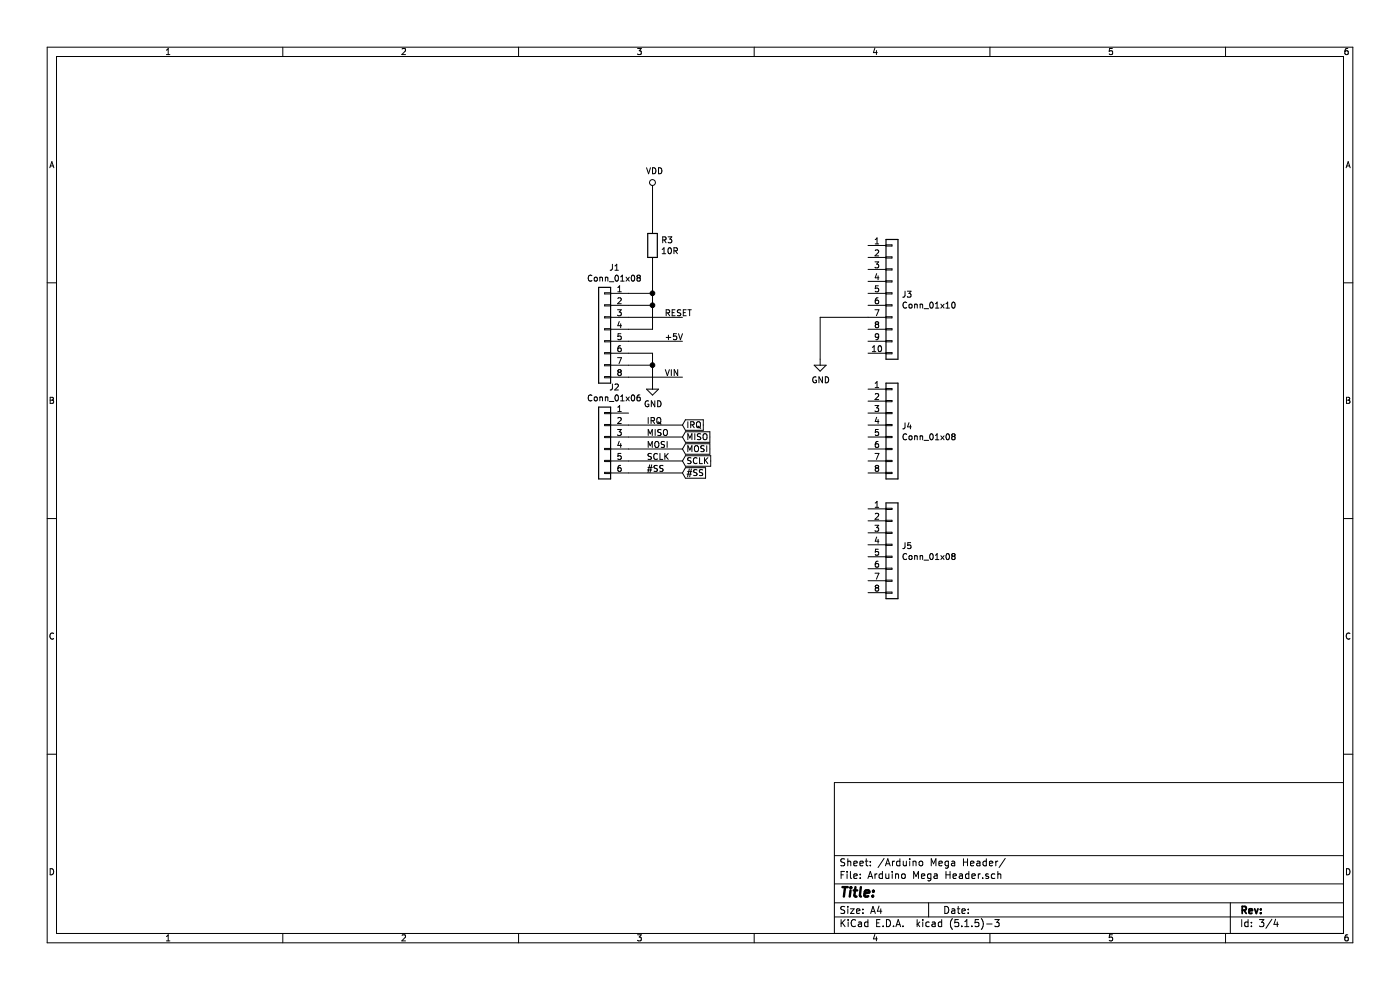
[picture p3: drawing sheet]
EESchema Schematic File Version 4
EELAYER 30 0
EELAYER END
$Descr A4 11693 8268
encoding utf-8
Sheet 3 4
Title ""
Date ""
Rev ""
Comp ""
Comment1 ""
Comment2 ""
Comment3 ""
Comment4 ""
$EndDescr
$Comp
L Connector_Generic:Conn_01x08 J1
U 1 1
P 5050 2750
F 0 "J1" H 4968 3267 50  0000 C CNN
F 1 "Conn_01x08" H 4968 3176 50  0000 C CNN
F 2 "Connector_PinHeader_2.54mm:PinHeader_1x08_P2.54mm_Vertical" H 5050 2750 50  0001 C CNN
F 3 "~" H 5050 2750 50  0001 C CNN
	1    5050 2750
	-1   0    0    -1  
$EndComp
$Comp
L Connector_Generic:Conn_01x06 J2
U 1 1
P 5050 3650
F 0 "J2" H 4968 4067 50  0000 C CNN
F 1 "Conn_01x06" H 4968 3976 50  0000 C CNN
F 2 "Connector_PinHeader_2.54mm:PinHeader_1x06_P2.54mm_Vertical" H 5050 3650 50  0001 C CNN
F 3 "~" H 5050 3650 50  0001 C CNN
	1    5050 3650
	-1   0    0    -1  
$EndComp
$Comp
L Connector_Generic:Conn_01x08 J4
U 1 1
P 7450 3550
F 0 "J4" H 7530 3542 50  0000 L CNN
F 1 "Conn_01x08" H 7530 3451 50  0000 L CNN
F 2 "Connector_PinHeader_2.54mm:PinHeader_1x08_P2.54mm_Vertical" H 7450 3550 50  0001 C CNN
F 3 "~" H 7450 3550 50  0001 C CNN
	1    7450 3550
	1    0    0    -1  
$EndComp
$Comp
L Connector_Generic:Conn_01x10 J3
U 1 1
P 7450 2450
F 0 "J3" H 7530 2442 50  0000 L CNN
F 1 "Conn_01x10" H 7530 2351 50  0000 L CNN
F 2 "Connector_PinHeader_2.54mm:PinHeader_1x10_P2.54mm_Vertical" H 7450 2450 50  0001 C CNN
F 3 "~" H 7450 2450 50  0001 C CNN
	1    7450 2450
	1    0    0    -1  
$EndComp
$Comp
L Connector_Generic:Conn_01x08 J5
U 1 1
P 7450 4550
F 0 "J5" H 7530 4542 50  0000 L CNN
F 1 "Conn_01x08" H 7530 4451 50  0000 L CNN
F 2 "Connector_PinHeader_2.54mm:PinHeader_1x08_P2.54mm_Vertical" H 7450 4550 50  0001 C CNN
F 3 "~" H 7450 4550 50  0001 C CNN
	1    7450 4550
	1    0    0    -1  
$EndComp
Wire Wire Line
	5700 2850 5250 2850
$Comp
L power:GND #PWR025
U 1 1
P 6850 3000
F 0 "#PWR025" H 6850 2750 50  0001 C CNN
F 1 "GND" H 6855 2827 50  0000 C CNN
F 2 "" H 6850 3000 50  0001 C CNN
F 3 "" H 6850 3000 50  0001 C CNN
	1    6850 3000
	1    0    0    -1  
$EndComp
Wire Wire Line
	6850 3000 6850 2650
Wire Wire Line
	6850 2650 7250 2650
$Comp
L power:VDD #PWR023
U 1 1
P 5450 1600
F 0 "#PWR023" H 5450 1450 50  0001 C CNN
F 1 "VDD" H 5467 1773 50  0000 C CNN
F 2 "" H 5450 1600 50  0001 C CNN
F 3 "" H 5450 1600 50  0001 C CNN
	1    5450 1600
	1    0    0    -1  
$EndComp
Wire Wire Line
	5450 2750 5250 2750
Wire Wire Line
	5250 2550 5450 2550
Connection ~ 5450 2550
Wire Wire Line
	5450 2550 5450 2750
Wire Wire Line
	5250 2450 5450 2450
Wire Wire Line
	5450 2450 5450 2550
$Comp
L power:GND #PWR024
U 1 1
P 5450 3200
F 0 "#PWR024" H 5450 2950 50  0001 C CNN
F 1 "GND" H 5455 3027 50  0000 C CNN
F 2 "" H 5450 3200 50  0001 C CNN
F 3 "" H 5450 3200 50  0001 C CNN
	1    5450 3200
	1    0    0    -1  
$EndComp
Wire Wire Line
	5250 2950 5450 2950
Wire Wire Line
	5450 2950 5450 3050
Wire Wire Line
	5250 3050 5450 3050
Connection ~ 5450 3050
Wire Wire Line
	5450 3050 5450 3200
Wire Wire Line
	5250 3150 5700 3150
Wire Wire Line
	5700 2650 5250 2650
Text Label 5550 3150 0    50   ~ 0
VIN
Text Label 5550 2850 0    50   ~ 0
+5V
Text Label 5550 2650 0    50   ~ 0
RESET
Text Label 5400 3750 0    50   ~ 0
MOSI
Text Label 5400 3650 0    50   ~ 0
MISO
Text Label 5400 3550 0    50   ~ 0
IRQ
Text Label 5400 3850 0    50   ~ 0
SCLK
Text Label 5400 3950 0    50   ~ 0
#SS
Wire Wire Line
	5700 3950 5250 3950
Wire Wire Line
	5700 3850 5250 3850
Wire Wire Line
	5700 3750 5250 3750
Wire Wire Line
	5700 3650 5250 3650
Wire Wire Line
	5700 3550 5250 3550
Text GLabel 5700 3550 2    50   Input ~ 0
IRQ
Text GLabel 5700 3650 2    50   Input ~ 0
MISO
Text GLabel 5700 3750 2    50   Input ~ 0
MOSI
Text GLabel 5700 3850 2    50   Input ~ 0
SCLK
Text GLabel 5700 3950 2    50   Input ~ 0
#SS
$Comp
L Device:R R3
U 1 1
P 5450 2050
F 0 "R3" H 5520 2096 50  0000 L CNN
F 1 "10R" H 5520 2005 50  0000 L CNN
F 2 "Resistor_SMD:R_0603_1608Metric" V 5380 2050 50  0001 C CNN
F 3 "~" H 5450 2050 50  0001 C CNN
	1    5450 2050
	1    0    0    -1  
$EndComp
Wire Wire Line
	5450 1600 5450 1900
Wire Wire Line
	5450 2200 5450 2450
Connection ~ 5450 2450
$EndSCHEMATC
